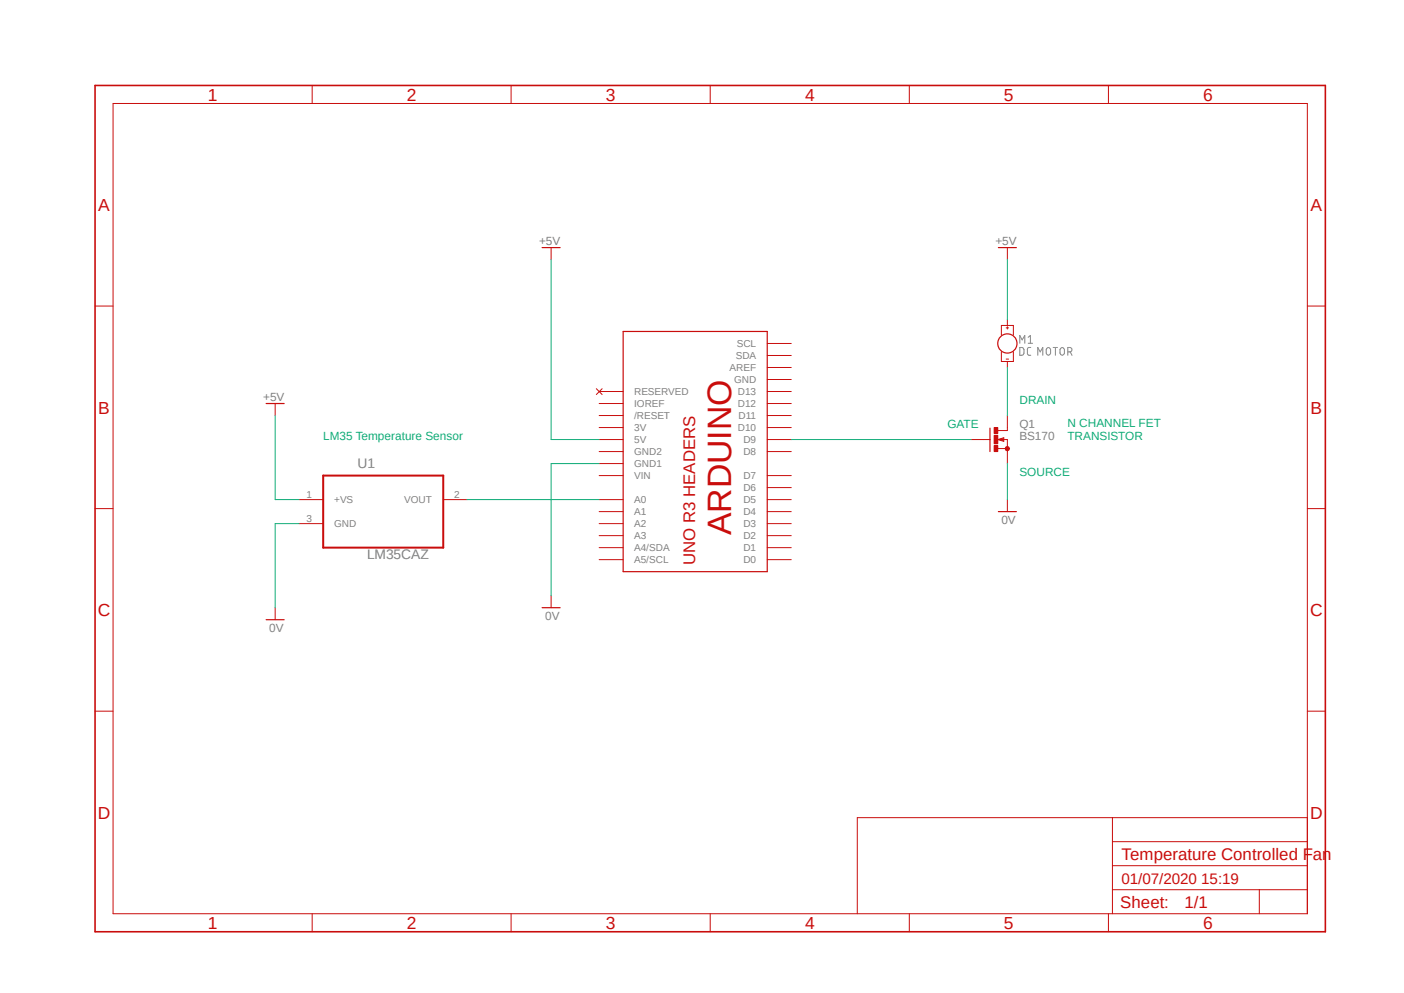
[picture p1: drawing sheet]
<svg xmlns="http://www.w3.org/2000/svg" width="297mm" height="210mm" viewBox="0 0 297 210" stroke-linecap="round" stroke-linejoin="round" font-family="sans-serif">
<path d="M19.6 17.7l263.7 179.9M283.3 17.7l-263.7 179.9" fill="none" stroke="#fff" stroke-width=".21"/>
<path d="M215.7 73.5h.5l.3 .2 .1 1-.2 .4h-.7zM215.7 72.6v-1.6l.5 .9 .6-.9v1.6M217.5 71.3l.5-.3v1.6M217.5 72.6h.9M218.1 73.5h-.6l-.2 .4 .1 1 .3 .2h.4M219.5 75.1v-1.6l.5 .9 .6-.9v1.6M221.4 73.7l.2-.1a.47 .47 0 0 1 .6 .4v.7a.47 .47 0 0 1-.4 .4 .47 .47 0 0 1-.5-.4zM222.8 73.5h.9M223.3 73.5v1.6M224.5 73.6a.47 .47 0 0 1 .7 .4v.7a.47 .47 0 0 1-.5 .4 .47 .47 0 0 1-.5-.4v-.7zM225.9 74.4h.4a.47 .47 0 0 0 .5-.4 .47 .47 0 0 0-.5-.5h-.4v1.6M226.4 74.4l.4 .7" fill="none" stroke="#808080" stroke-width=".21"/>
<g fill="none" stroke="#c90d0c" stroke-width=".21">
<path d="M66 18.1v3.8M108.1 18.1v3.8M150.2 18.1v3.8M192.4 18.1v3.8M234.5 18.1v3.8M23.9 21.9h252.7v171.4h-252.7zM116.6 52.4v2.5M20.1 64.7h3.8M162.3 77.7h5.1M162.3 72.6h5.1M162.3 75.2h5.1M276.6 64.7h3.8"/>
<path d="M126.2 82.2l1.2 1.2M126.7 87.9h5.1M126.7 90.4h5.1M126.7 93h5.1M126.7 95.5h5.1M126.7 85.3h5.1M126.7 82.8h5.1M126.7 98h5.1M127.4 82.2l-1.2 1.2M162.3 87.9h5.1M162.3 90.4h5.1M162.3 93h5.1"/>
<path d="M162.3 95.5h5.1M162.3 85.3h5.1M162.3 82.8h5.1M162.3 80.3h5.1M208 93h1.4M211.1 93h2v2.5M211.1 93l1.2-.4v.7zM211.1 94.9h2M213.1 90.4v.7h-2M20.1 107.6h3.8M126.7 105.7h5.1M126.7 108.2h5.1"/>
<path d="M126.7 110.7h5.1M126.7 113.3h5.1M126.7 115.8h5.1M126.7 118.4h5.1M126.7 100.6h5.1M162.3 105.7h5.1M162.3 108.2h5.1M162.3 110.7h5.1M162.3 113.3h5.1M162.3 115.8h5.1M162.3 118.4h5.1M162.3 103.1h5.1"/>
<path d="M162.3 100.6h5.1M276.6 107.6h3.8M116.6 126v2.5M20.1 150.4h3.8M276.6 150.4h3.8M235.3 172.9v20.4M235.3 178h41.3M276.6 172.9h-95.2v20.4M66 193.3v3.8M108.1 193.3v3.8M150.2 193.3v3.8M192.4 193.3v3.8"/>
<path d="M234.5 193.3v3.8M235.3 188.2h41.3M235.3 183.1h41.3M266.4 188.2v5.1"/>
</g>
<path d="M20.1 18.1h260.3v179h-260.3zM212.2 92.8l-.5 .2 .5 .1" fill="none" stroke="#c90d0c" stroke-width=".34"/>
<path d="M114.7 52.4h3.8M131.8 70.1h30.5v50.8h-30.5zM209.4 90.6v4.9M114.7 128.5h3.8" fill="none" stroke="#c90d0c" stroke-width=".25"/>
<path d="M212.8 94.6l.3-.2 .3 .2 .2 .3-.2 .3-.3 .1-.3-.1-.2-.3 .5-.1-.5 .1z" fill-rule="evenodd" fill="#c90d0c"/>
<path d="M212.8 94.6l.3-.2 .3 .2 .2 .3-.2 .3-.3 .1-.3-.1-.2-.3 .5-.1-.5 .1z" fill="none" stroke="#c90d0c" stroke-width=".21"/>
<path d="M210.3 94.2h.8v1.3h-.8z" fill-rule="evenodd" fill="#c90d0c"/>
<path d="M210.3 94.2h.8v1.3h-.8z" fill="none" stroke="#c90d0c" stroke-width=".21"/>
<path d="M210.3 90.4h.8v1.3h-.8z" fill-rule="evenodd" fill="#c90d0c"/>
<path d="M210.3 90.4h.8v1.3h-.8z" fill="none" stroke="#c90d0c" stroke-width=".21"/>
<path d="M210.3 92.1h.8v1.8h-.8z" fill-rule="evenodd" fill="#c90d0c"/>
<g fill="none" stroke="#c90d0c" stroke-width=".21">
<path d="M213.1 52.4v2.5M211.8 70.9v-2.1h2.6v2.1M211.8 74.4v2.1h2.6v-2.1M212.9 69.3h.5M212.9 75.9h.5M213.1 67.6v1.2M213.1 69.1v.5M213.1 76.5v1.2M58.2 85.3v2.6M205.5 93h2.5M210.3 92.1h.8v1.8h-.8zM213.1 87.9v2.5"/>
<path d="M213.1 95.5v2.5M63.3 105.7h5.1M63.3 110.7h5.1M93.8 105.7h5M213.1 105.7v2.5M58.2 128.5v2.6"/>
</g>
<g fill="none" stroke="#c90d0c" stroke-width=".25">
<path d="M211.2 52.4h3.8M56.3 85.3h3.8M211.2 108.2h3.8M56.3 131.1h3.8"/>
<circle cx="213.1" cy="72.6" r="2.04"/>
</g>
<path d="M68.4 100.6h25.4v15.2h-25.4z" fill="none" stroke="#c90d0c" stroke-width=".42"/>
<path d="M116.6 54.9v38.1h10.1M213.1 54.9v12.7M213.1 77.7v10.2M58.2 87.9v17.8h5.1M126.7 98h-10.1v28M167.4 93h38.1M213.1 98v7.7M63.3 110.7h-5.1v17.8M98.8 105.7h27.9" fill="none" stroke="#0dab76" stroke-width=".21"/>
<text font-size="7.2" fill="#c90d0c" x="154.7" y="113.2" transform="rotate(-90 154.7 113.2)">ARDUINO</text>
<g font-size="3.7" fill="#c90d0c">
<text x="43.9" y="21.3">1</text>
<text x="86.1" y="21.3">2</text>
<text x="128.2" y="21.3">3</text>
<text x="170.3" y="21.3">4</text>
<text x="212.4" y="21.3">5</text>
<text x="254.5" y="21.3">6</text>
<text x="20.8" y="44.6">A</text>
<text x="277.2" y="44.6">A</text>
<text x="20.8" y="87.5">B</text>
<text x="277.2" y="87.5">B</text>
<text x="20.7" y="130.3">C</text>
<text x="277.2" y="130.3">C</text>
<text x="20.7" y="173.1">D</text>
<text x="277.2" y="173.1">D</text>
<text x="43.9" y="196.5">1</text>
<text x="86.1" y="196.5">2</text>
<text x="128.2" y="196.5">3</text>
<text x="170.3" y="196.5">4</text>
<text x="212.4" y="196.5">5</text>
<text x="254.5" y="196.5">6</text>
</g>
<g font-size="3.6" fill="#c90d0c">
<text x="147.1" y="119.6" transform="rotate(-90 147.1 119.6)">UNO R3 HEADERS</text>
<text x="237.2" y="181.8">Temperature Controlled Fan</text>
<text x="250.6" y="192">1/1</text>
<text x="237" y="192.1">Sheet:</text>
</g>
<text font-size="3.2" fill="#c90d0c" x="237.2" y="186.9">01/07/2020 15:19</text>
<g font-size="2.9" fill="#808080">
<text x="75.6" y="98.9">U1</text>
<text x="77.6" y="118.3">LM35CAZ</text>
</g>
<g font-size="2.5" fill="#808080">
<text x="114" y="51.7">+5V</text>
<text x="210.6" y="51.7">+5V</text>
<text x="55.7" y="84.7">+5V</text>
<text x="215.6" y="93">BS170</text>
<text x="215.6" y="90.4">Q1</text>
<text x="211.8" y="110.7">0V</text>
<text x="115.3" y="131.1">0V</text>
<text x="56.9" y="133.6">0V</text>
</g>
<g font-size="2.5" fill="#0dab76">
<text x="215.6" y="85.3">DRAIN</text>
<text x="68.4" y="93">LM35 Temperature Sensor</text>
<text x="200.4" y="90.4">GATE</text>
<text x="225.8" y="90.3">N CHANNEL FET</text>
<text x="225.8" y="93">TRANSISTOR</text>
<text x="215.6" y="100.6">SOURCE</text>
</g>
<g font-size="2.1" fill="#808080">
<text x="155.7" y="75.9">SDA</text>
<text x="155.9" y="73.4">SCL</text>
<text x="134.2" y="83.6">RESERVED</text>
<text x="154.3" y="78.5">AREF</text>
<text x="155.3" y="81">GND</text>
<text x="156.1" y="83.6">D13</text>
<text x="134.2" y="88.6">/RESET</text>
<text x="134.2" y="86.1">IOREF</text>
<text x="156.1" y="86.1">D12</text>
<text x="156.3" y="88.6">D11</text>
<text x="134.2" y="91.2">3V</text>
<text x="134.2" y="93.7">5V</text>
<text x="156.1" y="91.2">D10</text>
<text x="157.3" y="93.7">D9</text>
<text x="134.2" y="98.8">GND1</text>
<text x="134.2" y="96.3">GND2</text>
<text x="134.2" y="101.3">VIN</text>
<text x="157.3" y="101.3">D7</text>
<text x="157.3" y="96.3">D8</text>
<text x="64.9" y="105.3">1</text>
<text x="70.7" y="106.4">+VS</text>
<text x="85.5" y="106.4">VOUT</text>
<text x="96.1" y="105.3">2</text>
<text x="134.2" y="106.4">A0</text>
<text x="157.3" y="106.4">D5</text>
<text x="157.3" y="103.9">D6</text>
<text x="64.9" y="110.4">3</text>
<text x="70.7" y="111.5">GND</text>
<text x="134.2" y="109">A1</text>
<text x="134.2" y="111.5">A2</text>
<text x="157.3" y="111.5">D3</text>
<text x="157.3" y="109">D4</text>
<text x="134.2" y="114">A3</text>
<text x="134.2" y="116.6">A4/SDA</text>
<text x="134.2" y="119.1">A5/SCL</text>
<text x="157.3" y="119.1">D0</text>
<text x="157.3" y="116.6">D1</text>
<text x="157.3" y="114">D2</text>
</g>
</svg>
